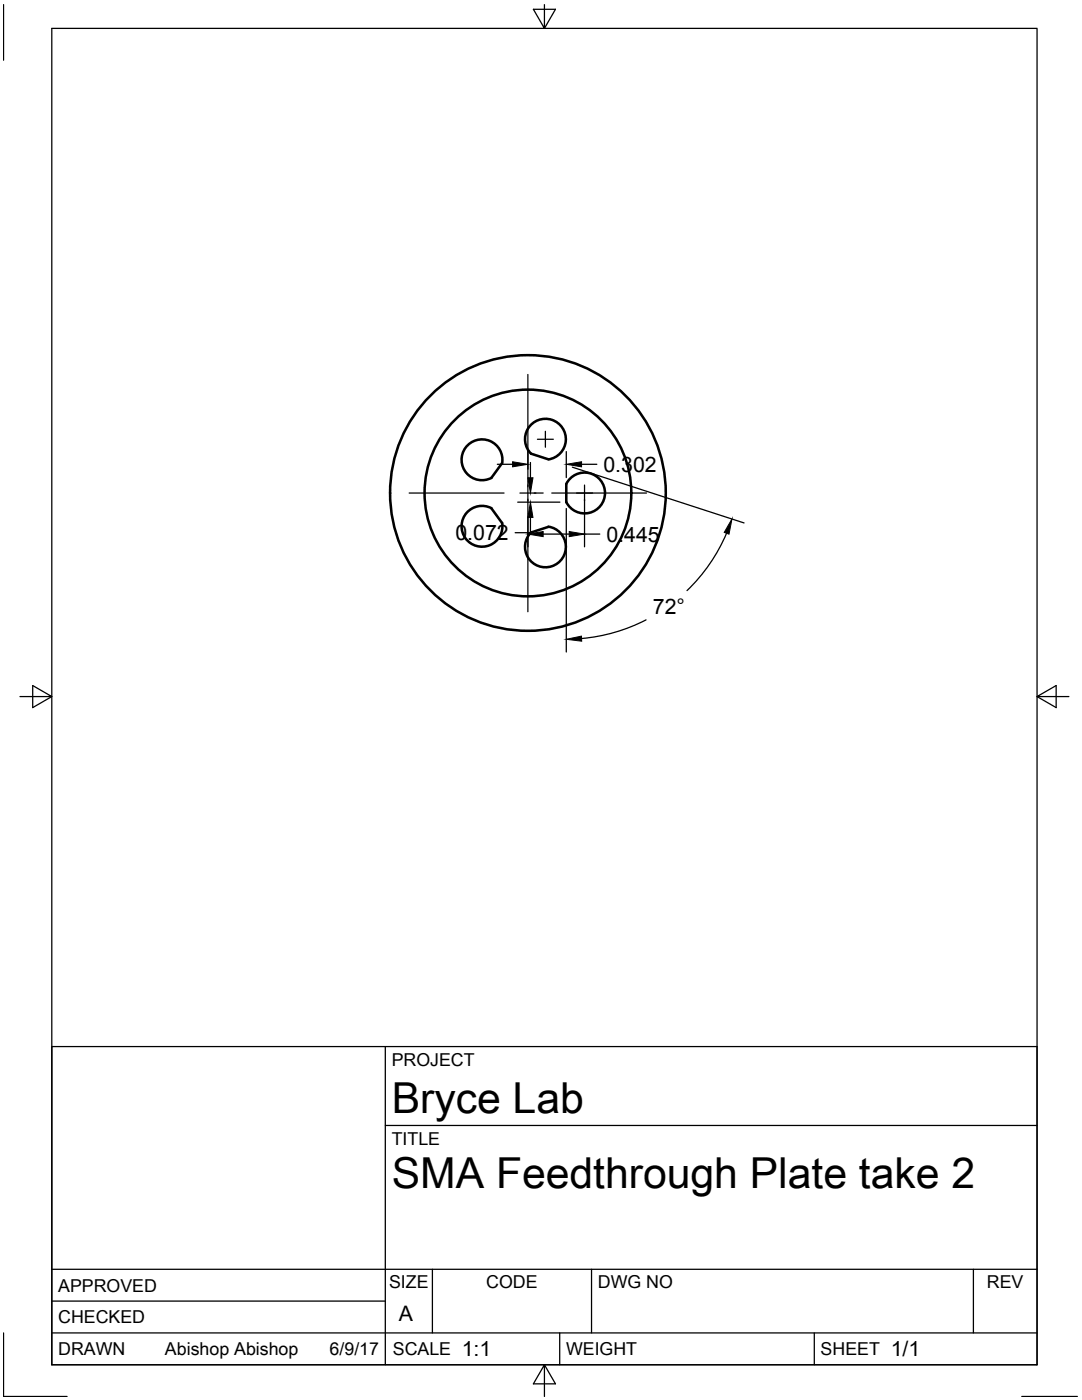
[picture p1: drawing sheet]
<svg xmlns="http://www.w3.org/2000/svg" width="216mm" height="279mm" viewBox="0 0 216 279" stroke-linecap="round" stroke-linejoin="round" font-family="sans-serif">
<!-- layer: Visible -->
<g fill="none" stroke="#000" stroke-width=".51">
<path d="M100.2 92.4a4.1 4.1 0 0 0-4.2-4.7 4.1 4.1 0 0 0-3.8 5.1 4.1 4.1 0 0 0 5.8 2.6l2.2-3M109.4 91.7l-3.4-1.1a4.1 4.1 0 0 1 .6-6.4 4.1 4.1 0 0 1 6 2 4.1 4.1 0 0 1-3.2 5.5M113.8 95.5a4.1 4.1 0 0 1 6 .4 4.1 4.1 0 0 1-1 5.9 4.1 4.1 0 0 1-5.8-1.6v-3.6zM98 101.4a4.1 4.1 0 0 0-5.8 2.6 4.1 4.1 0 0 0 3.8 5.1 4.1 4.1 0 0 0 4.2-4.7M98.1 101.4l2.1 3M109.4 105.1a4.1 4.1 0 0 1 3.2 5.5 4.1 4.1 0 0 1-6 2 4.1 4.1 0 0 1-.6-6.4l3.4-1.1"/>
<circle cx="105.3" cy="98.4" r="20.6"/>
<circle cx="105.3" cy="98.4" r="27.5"/>
</g>
<!-- layer: Border -->
<path d="M.7 .9v11.1M10.3 5.7h196.6v266.7h-196.6zM108.6 .9v4.8l-2.2-3.8h4.4l-2.2 3.8M4 139h6.3l-3.8-2.2v4.4l3.8-2.2M206.9 139l3.8 2.2v-4.4l-3.8 2.2h6.4M.7 266v12.7h12.7M108.6 272.4l2.2 3.8h-4.4l2.2-3.8v6.3M203.9 278.7h11.1" fill="none" stroke="#000" stroke-width=".25"/>
<!-- layer: Titleblock -->
<path d="M10.3 208.9h196.6v63.5h-196.6zM76.9 208.9v63.5M76.9 224.6h130M10.3 259.7h66.6M10.3 253.3h196.6M86.3 253.3v12.7M118 253.3v12.7M194.2 253.3v12.7M10.3 266h196.6M111.7 266v6.4M162.5 266v6.4" fill="none" stroke="#000" stroke-width=".25"/>
<!-- layer: Center Lines -->
<path d="M105.3 74.7v18.9M81.6 98.4h19M103.7 98.4h3.2M105.3 96.8v3.2M107.2 87.7h3.2M108.8 86.1v3.2M110.1 98.4h18.9M116.6 96.8v3.2M105.3 103.2v18.9" fill="none" stroke="#000" stroke-width=".25"/>
<!-- layer: Dimensions -->
<g fill="none" stroke="#000" stroke-width=".25">
<path d="M99.2 92.7h3.1M105.3 90.1v7M105.3 99.7v9.4M105.8 92.3v3M106.6 98.4h1.8M113 90.1v5.2M114.2 93.2l34.3 11.2M116 92.7h3.1M116.6 99.7v9.4M103.3 100.2h8.4M105.8 103.3v3h-3M108.4 106.6h5.2"/>
<path d="M113 101.5v28.6M116.6 106.6h3.1M145 106.4a34.7 34.7 0 0 1-7.9 11.5M128.9 123.7a34.7 34.7 0 0 1-12.9 3.7"/>
</g>
<path d="M102.3 92.2l3 .5-3 .5zM105.3 95.3h1l-.5 3.1zM113 92.7l3-.5v1zM105.8 100.2l.5 3.1h-1zM105.3 106.6l3.1-.5v1zM113.6 106.1l3 .5-3 .5zM146.1 103.6l-.6 3-1-.4zM113 127.6l3-.6 .1 1z" fill="#000" stroke="#000" stroke-width=".2"/>
<g font-size="8.5">
<text x="78.2" y="222.1">Bryce Lab</text>
<text x="78.2" y="237.1">SMA Feedthrough Plate take 2</text>
</g>
<g font-size="4.3">
<text x="120.4" y="94.2">0.302</text>
<text x="90.9" y="107.8">0.072</text>
<text x="121" y="108.1">0.445</text>
<text x="130.3" y="122.5">72°</text>
<text x="79.6" y="263.6">A</text>
<text x="92.1" y="270.7">1:1</text>
<text x="177.7" y="270.7">1/1</text>
</g>
<g font-size="3.5">
<text x="78.2" y="212.7">PROJECT</text>
<text x="78.2" y="228.4">TITLE</text>
<text x="11.6" y="257.8">APPROVED</text>
<text x="77.6" y="257.1">SIZE</text>
<text x="97" y="257.1">CODE</text>
<text x="119.3" y="257.1">DWG NO</text>
<text x="196.9" y="257.1">REV</text>
<text x="11.6" y="264.1">CHECKED</text>
<text x="11.6" y="270.5">DRAWN</text>
<text x="32.9" y="270.5">Abishop Abishop</text>
<text x="65.8" y="270.5">6/9/17</text>
<text x="78.4" y="270.5">SCALE</text>
<text x="113" y="270.5">WEIGHT</text>
<text x="163.8" y="270.5">SHEET</text>
</g>
</svg>
